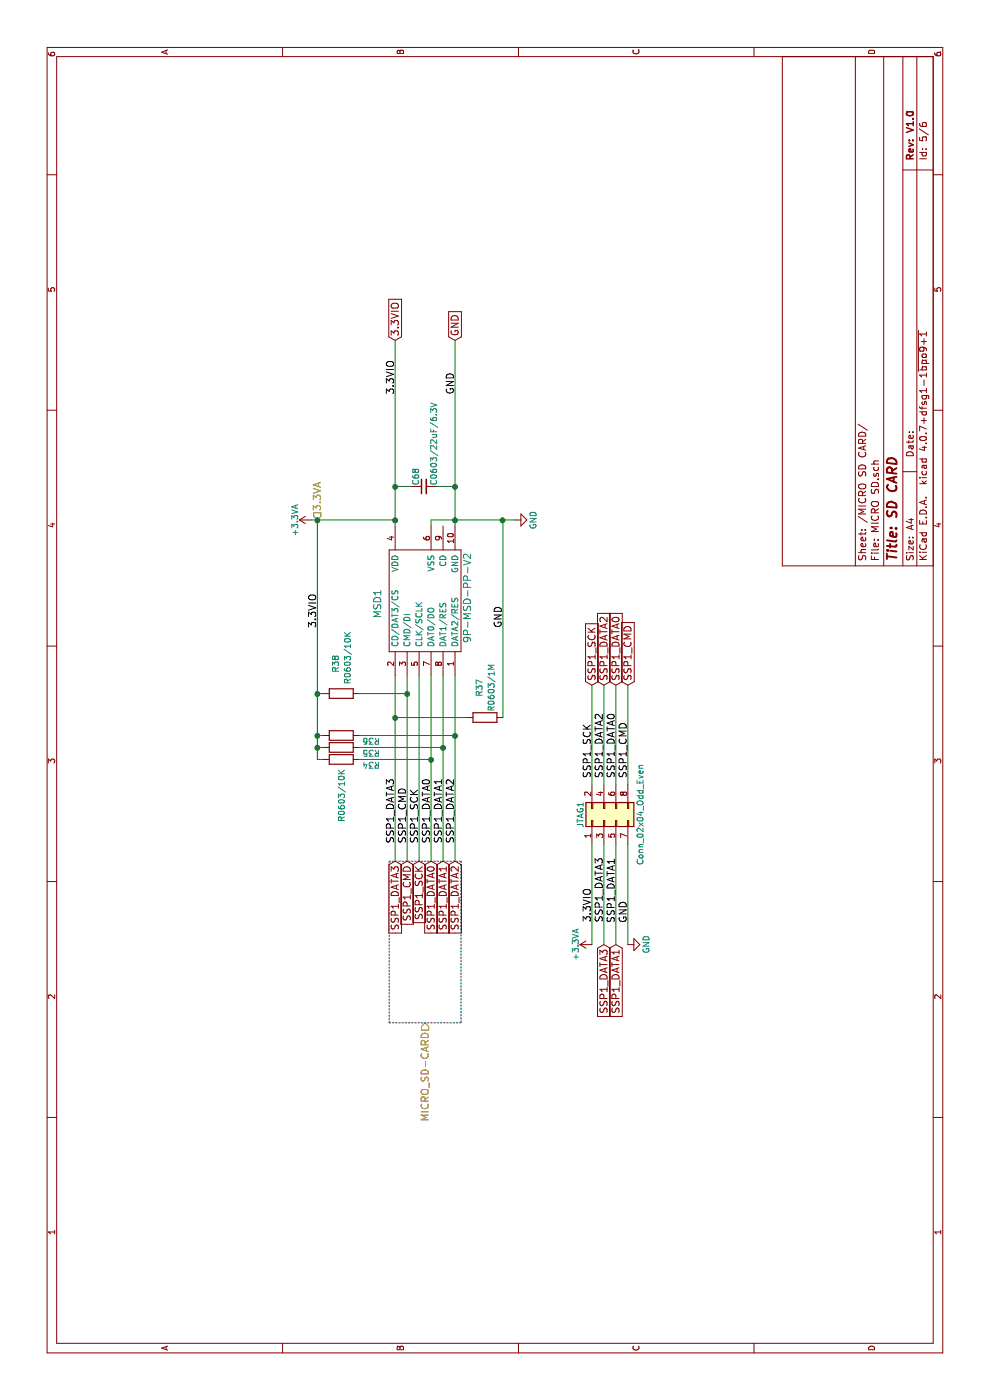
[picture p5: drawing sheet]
EESchema Schematic File Version 2
LIBS:DEV BOARD-rescue
LIBS:power
LIBS:device
LIBS:transistors
LIBS:conn
LIBS:linear
LIBS:regul
LIBS:74xx
LIBS:cmos4000
LIBS:adc-dac
LIBS:memory
LIBS:xilinx
LIBS:microcontrollers
LIBS:dsp
LIBS:microchip
LIBS:analog_switches
LIBS:motorola
LIBS:texas
LIBS:intel
LIBS:audio
LIBS:interface
LIBS:digital-audio
LIBS:philips
LIBS:display
LIBS:cypress
LIBS:siliconi
LIBS:opto
LIBS:atmel
LIBS:contrib
LIBS:valves
LIBS:DEV BOARD-cache
EELAYER 25 0
EELAYER END
$Descr A4 11693 8268
encoding utf-8
Sheet 5 6
Title "SD CARD"
Date ""
Rev "V1.0"
Comp ""
Comment1 ""
Comment2 ""
Comment3 ""
Comment4 ""
$EndDescr
$Comp
L 9P-MSD-PP-V2 MSD1
U 1 1
P 6000 3100
F 0 "MSD1" H 6650 3050 60  0000 C CNN
F 1 "9P-MSD-PP-V2" H 6700 2300 60  0000 C CNN
F 2 "MyKiCadLib:MicroSD_9Pin_MSD-PP-V2" H 6000 3100 60  0001 C CNN
F 3 "" H 6000 3100 60  0001 C CNN
	1    6000 3100
	1    0    0    -1  
$EndComp
Text Label 4650 3300 0    60   ~ 0
SSP1_DATA3
Text Label 4650 3400 0    60   ~ 0
SSP1_CMD
Text Label 4650 3500 0    60   ~ 0
SSP1_SCK
Text Label 4650 3600 0    60   ~ 0
SSP1_DATA0
Text Label 4650 3700 0    60   ~ 0
SSP1_DATA1
Text Label 4650 3800 0    60   ~ 0
SSP1_DATA2
Text Label 8400 3300 0    60   ~ 0
3.3VIO
Text Label 8400 3800 0    60   ~ 0
GND
$Comp
L R R38
U 1 1
P 5900 2850
F 0 "R38" H 6150 2900 50  0000 C CNN
F 1 "R0603/10K" H 6200 2800 50  0000 C CNN
F 2 "MyKiCadLib:0603_HandSoldering" V 5830 2850 50  0001 C CNN
F 3 "" H 5900 2850 50  0001 C CNN
	1    5900 2850
	1    0    0    -1  
$EndComp
$Comp
L R R37
U 1 1
P 5700 4050
F 0 "R37" H 5950 4100 50  0000 C CNN
F 1 "R0603/1M" H 5950 4000 50  0000 C CNN
F 2 "MyKiCadLib:0603_HandSoldering" V 5630 4050 50  0001 C CNN
F 3 "" H 5700 4050 50  0001 C CNN
	1    5700 4050
	1    0    0    -1  
$EndComp
$Comp
L R R34
U 1 1
P 5350 2850
F 0 "R34" V 5300 2600 50  0000 C CNN
F 1 "R0603/10K" H 5050 2850 50  0000 C CNN
F 2 "MyKiCadLib:0603_HandSoldering" V 5280 2850 50  0001 C CNN
F 3 "" H 5350 2850 50  0001 C CNN
	1    5350 2850
	1    0    0    -1  
$EndComp
$Comp
L R R35
U 1 1
P 5450 2850
F 0 "R35" V 5400 2600 50  0000 C CNN
F 1 "R0603 10K" H 5050 3050 50  0001 C CNN
F 2 "MyKiCadLib:0603_HandSoldering" V 5380 2850 50  0001 C CNN
F 3 "" H 5450 2850 50  0001 C CNN
	1    5450 2850
	1    0    0    -1  
$EndComp
$Comp
L R R36
U 1 1
P 5550 2850
F 0 "R36" V 5500 2600 50  0000 C CNN
F 1 "R0603 10K" H 5050 2900 50  0001 C CNN
F 2 "MyKiCadLib:0603_HandSoldering" V 5480 2850 50  0001 C CNN
F 3 "" H 5550 2850 50  0001 C CNN
	1    5550 2850
	1    0    0    -1  
$EndComp
$Comp
L GND #PWR050
U 1 1
P 7350 4300
F 0 "#PWR050" H 7350 4050 50  0001 C CNN
F 1 "GND" H 7350 4150 50  0000 C CNN
F 2 "" H 7350 4300 50  0001 C CNN
F 3 "" H 7350 4300 50  0001 C CNN
	1    7350 4300
	1    0    0    -1  
$EndComp
$Comp
L +3.3VA #PWR051
U 1 1
P 7350 2600
F 0 "#PWR051" H 7350 2450 50  0001 C CNN
F 1 "+3.3VA" H 7350 2740 50  0000 C CNN
F 2 "" H 7350 2600 50  0001 C CNN
F 3 "" H 7350 2600 50  0001 C CNN
	1    7350 2600
	1    0    0    -1  
$EndComp
Text GLabel 8850 3300 2    60   Input ~ 0
3.3VIO
Text GLabel 8850 3800 2    60   Input ~ 0
GND
Text GLabel 4500 3300 0    60   Input ~ 0
SSP1_DATA3
Text GLabel 4500 3400 0    60   Input ~ 0
SSP1_CMD
Text GLabel 4500 3500 0    60   Input ~ 0
SSP1_SCK
Text GLabel 4500 3600 0    60   Input ~ 0
SSP1_DATA0
Text GLabel 4500 3700 0    60   Input ~ 0
SSP1_DATA1
Text GLabel 4500 3800 0    60   Input ~ 0
SSP1_DATA2
Text Label 6450 2650 0    60   ~ 0
3.3VIO
Text Label 6450 4200 0    60   ~ 0
GND
Text HLabel 3150 3550 0    60   Input ~ 0
MICRO_SD-CARD
Text HLabel 7350 2650 2    60   Input ~ 0
3.3VA
Wire Wire Line
	6050 3300 4500 3300
Wire Wire Line
	4500 3400 6050 3400
Wire Wire Line
	6050 3500 4500 3500
Wire Wire Line
	6050 3600 4500 3600
Wire Wire Line
	6050 3700 4500 3700
Wire Wire Line
	6050 3800 4500 3800
Wire Wire Line
	7300 3800 8850 3800
Wire Wire Line
	7300 3300 8850 3300
Wire Wire Line
	7350 3600 7350 4300
Connection ~ 7350 3800
Wire Wire Line
	7350 3600 7300 3600
Wire Wire Line
	5900 2650 5900 2700
Connection ~ 7350 3300
Wire Wire Line
	5900 3000 5900 3400
Connection ~ 5900 3400
Wire Wire Line
	5550 3000 5550 3800
Connection ~ 5550 3800
Wire Wire Line
	5450 3000 5450 3700
Connection ~ 5450 3700
Wire Wire Line
	5350 3000 5350 3600
Connection ~ 5350 3600
Wire Wire Line
	5700 3900 5700 3300
Connection ~ 5700 3300
Wire Wire Line
	7350 4200 5700 4200
Wire Wire Line
	5350 2700 5350 2650
Wire Wire Line
	5350 2650 7350 2650
Connection ~ 5900 2650
Wire Wire Line
	5450 2700 5450 2650
Connection ~ 5450 2650
Wire Wire Line
	5550 2700 5550 2650
Connection ~ 5550 2650
Connection ~ 7350 4200
Wire Notes Line
	4500 3250 4500 3850
Wire Notes Line
	4500 3850 3150 3850
Wire Notes Line
	3150 3850 3150 3250
Wire Notes Line
	3150 3250 4500 3250
$Comp
L GND #PWR052
U 1 1
P 3805 5245
F 0 "#PWR052" H 3805 4995 50  0001 C CNN
F 1 "GND" H 3805 5095 50  0000 C CNN
F 2 "" H 3805 5245 50  0001 C CNN
F 3 "" H 3805 5245 50  0001 C CNN
	1    3805 5245
	1    0    0    -1  
$EndComp
Text GLabel 3805 5045 0    60   Input ~ 0
SSP1_DATA3
Text GLabel 5970 5245 2    60   Input ~ 0
SSP1_CMD
Text GLabel 5970 4945 2    60   Input ~ 0
SSP1_SCK
Text GLabel 5970 5145 2    60   Input ~ 0
SSP1_DATA0
Text GLabel 3805 5145 0    60   Input ~ 0
SSP1_DATA1
Text GLabel 5970 5045 2    60   Input ~ 0
SSP1_DATA2
$Comp
L +3.3VA #PWR053
U 1 1
P 3805 4945
F 0 "#PWR053" H 3805 4795 50  0001 C CNN
F 1 "+3.3VA" H 3805 5085 50  0000 C CNN
F 2 "" H 3805 4945 50  0001 C CNN
F 3 "" H 3805 4945 50  0001 C CNN
	1    3805 4945
	1    0    0    -1  
$EndComp
Text Label 3985 5245 0    60   ~ 0
GND
Text Label 3985 5145 0    60   ~ 0
SSP1_DATA1
Text Label 5195 5145 0    60   ~ 0
SSP1_DATA0
Text Label 3990 4945 0    60   ~ 0
3.3VIO
Text Label 5195 4945 0    60   ~ 0
SSP1_SCK
Text Label 5195 5245 0    60   ~ 0
SSP1_CMD
Text Label 3990 5045 0    60   ~ 0
SSP1_DATA3
Text Label 5195 5045 0    60   ~ 0
SSP1_DATA2
$Comp
L Conn_02x04_Odd_Even JTAG1
U 1 1
P 4840 5045
F 0 "JTAG1" H 4890 5245 50  0000 C CNN
F 1 "Conn_02x04_Odd_Even" H 4890 4745 50  0000 C CNN
F 2 "Socket_Strips:Socket_Strip_Straight_2x04_Pitch2.54mm_SMD" H 4840 5045 50  0001 C CNN
F 3 "" H 4840 5045 50  0001 C CNN
	1    4840 5045
	1    0    0    -1  
$EndComp
Wire Wire Line
	5140 4945 5970 4945
Wire Wire Line
	5140 5045 5970 5045
Wire Wire Line
	5140 5145 5970 5145
Wire Wire Line
	5140 5245 5970 5245
Wire Wire Line
	3805 5245 4640 5245
Wire Wire Line
	4640 5145 3805 5145
Wire Wire Line
	4640 5045 3805 5045
Wire Wire Line
	4640 4945 3805 4945
Connection ~ 7350 2650
$Comp
L C_Small C68
U 1 1
P 7630 3540
F 0 "C68" H 7640 3610 50  0000 L CNN
F 1 "C0603/22uF/6.3V" H 7640 3460 50  0000 L CNN
F 2 "MyKiCadLib:0603_HandSoldering" H 7630 3540 50  0001 C CNN
F 3 "" H 7630 3540 50  0001 C CNN
	1    7630 3540
	1    0    0    -1  
$EndComp
Wire Wire Line
	7630 3440 7630 3300
Connection ~ 7630 3300
Wire Wire Line
	7630 3640 7630 3800
Connection ~ 7630 3800
Wire Wire Line
	7350 2600 7350 3300
$EndSCHEMATC
